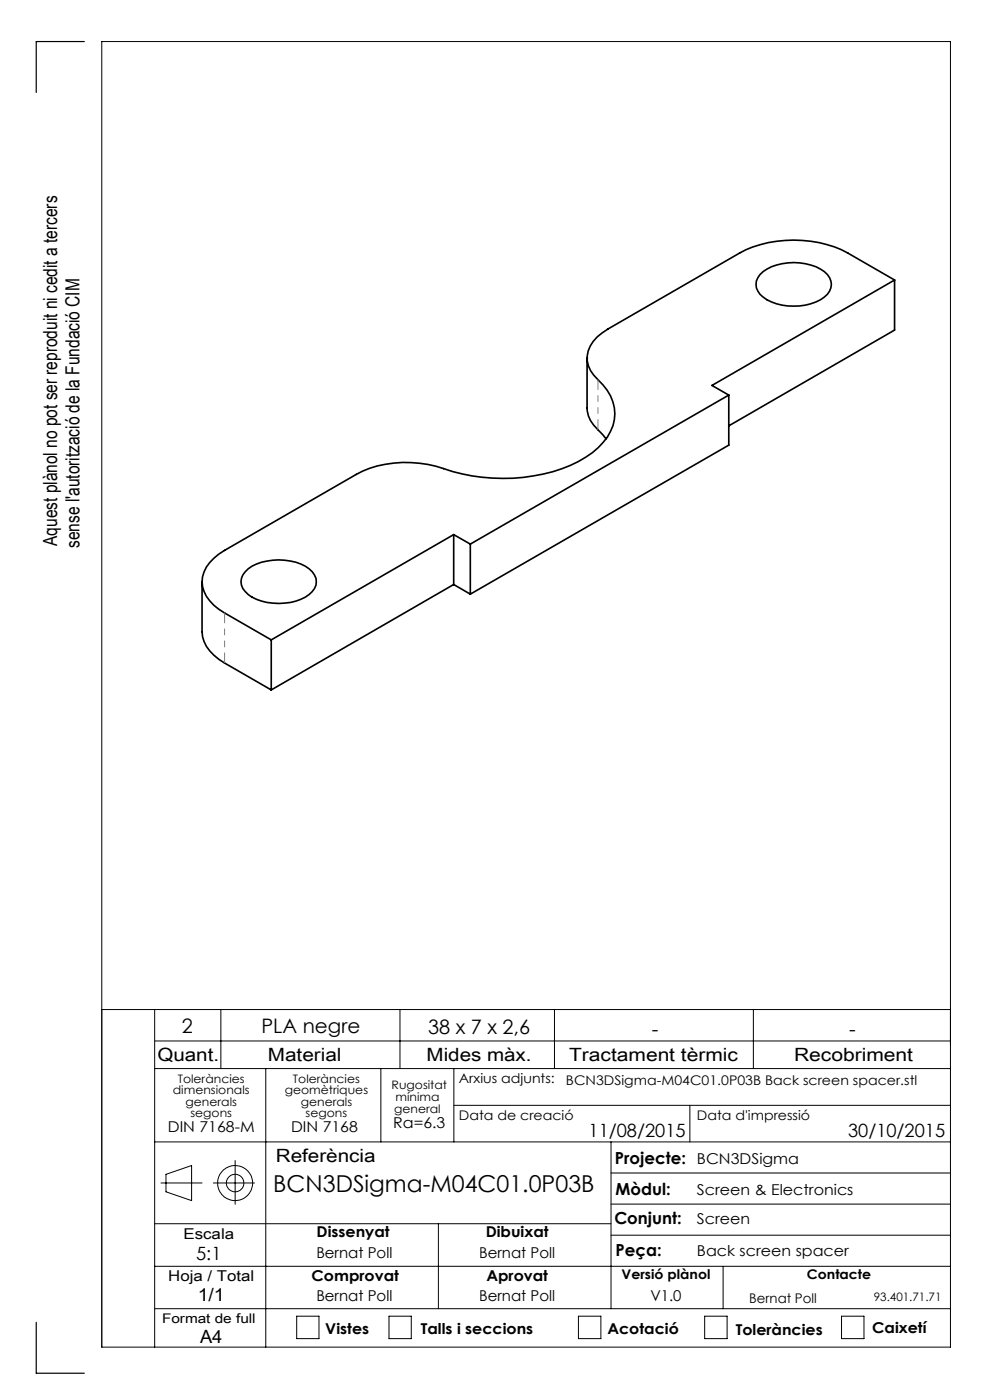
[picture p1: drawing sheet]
<svg xmlns="http://www.w3.org/2000/svg" width="210mm" height="297mm" viewBox="0 0 210 297" stroke-linecap="round" stroke-linejoin="round" font-family="sans-serif">
<g fill="none" stroke="#000" stroke-width=".21">
<path d="M21.6 214.2h180M32.8 214.2v71.6M46.8 214.2v12.5M84.8 214.2v12.5M117.6 214.2v12.5M159.8 214.2v12.5M32.8 220.8h168.8M32.8 226.7h168.8M56.4 226.7v59.1M80.8 226.7v15.5M96.3 226.7v15.5M96.3 234.5h105.3"/>
<path d="M146.3 234.5v7.7M32.8 259.6h96.8M32.8 242.2h168.8M34.1 251h8.8M35.2 249.1l5.4-1.8v7.4l-5.4-1.9zM45.3 251h8.7M49.9 246.2v9.3M93 259.6v18M129.6 242.2v35.4M129.6 255.4h72M129.6 248.8h72M32.8 277.6h168.8"/>
<path d="M32.8 268.6h168.8M62.9 279.2h4.8v4.8h-4.8zM82.5 279.2h4.7v4.8h-4.7zM122.7 279.2h4.8v4.8h-4.8zM129.6 262h72M149.5 279.2h4.7v4.8h-4.7zM153.4 268.6v9M178.5 279.2h4.8v4.8h-4.8zM21.6 285.8h180v-277h-180v277"/>
<circle cx="49.9" cy="251" r="3.7"/>
<circle cx="49.9" cy="251" r="1.86"/>
</g>
<path d="M17.9 8.8h-10.2v10.8M7.7 280.5v10.8h10.2" fill="none" stroke="#000" stroke-width=".25"/>
<g fill="none" stroke="#000" stroke-width=".35">
<path d="M161.2 58.2a10.8 10.8 0 0 1 9.7-2.3 7.3 7.3 0 0 1 5.1 3 3.1 3.1 0 0 1-1.2 4.1 12 12 0 0 1-12.9 0 3.1 3.1 0 0 1-.7-4.8zM189.8 59.4l-10-5.7a25.3 25.3 0 0 0-22.9 0l-28 16.1a7.8 7.8 0 0 0-4.3 5.7 5.9 5.9 0 0 0 2.2 5 9.1 9.1 0 0 1 2.7 11 16 16 0 0 1-8.5 7.2 39.4 39.4 0 0 1-28.5 .2 23.7 23.7 0 0 0-16.9 1.7l-28 16.2a8.5 8.5 0 0 0-4.7 6.6 7.4 7.4 0 0 0 3.5 5.9l11.1 6.4M189.8 59.4l-38.8 22.4 3.6 2M189.8 59.4v10.6l-35.2 20.3M124.5 75.9v10.7a6.1 6.1 0 0 0 2.3 4.6l1.8 1.9M154.6 83.8l-54.8 31.6M154.6 83.8v10.6l-54.8 31.6M96.2 113.4l3.6 2M96.2 113.4l-38.7 22.3M96.2 113.4v10.6M99.8 115.4v10.6M42.9 123.4v10.6a7.4 7.4 0 0 0 3.5 5.9l11.1 6.5"/>
<path d="M52 121.3a10.2 10.2 0 0 1 8.4-2.5 8.2 8.2 0 0 1 6.3 3.2 3 3 0 0 1-1.1 4.1 12 12 0 0 1-13 0 3.1 3.1 0 0 1-.6-4.8zM57.5 135.7v10.7M96.2 124l-38.7 22.4M96.2 124l3.6 2"/>
</g>
<path d="M126.8 80.5v10.6M47.6 130v10.6" fill="none" stroke="#808080" stroke-width=".21" stroke-dasharray="6.3 1.3 1.3 1.3 1.3 1.3" stroke-dashoffset="4.2"/>
<text font-size="4.9" x="58" y="253">BCN3DSigma-M04C01.0P03B</text>
<g font-size="4.2">
<text x="38.6" y="219">2</text>
<text x="55.5" y="219.2">PLA negre</text>
<text x="90.8" y="219.4">38 x 7 x 2,6</text>
<text x="138.3" y="219.7">-</text>
<text x="180.1" y="219.7">-</text>
</g>
<g font-size="4.1">
<text x="12.2" y="115.8" transform="rotate(-90 12.2 115.8)">Aquest plànol no pot ser reproduit ni cedit a tercers</text>
<text x="16.9" y="116.3" transform="rotate(-90 16.9 116.3)">sense l'autorització de la Fundació CIM</text>
</g>
<g font-size="3.9">
<text x="33.4" y="225">Quant.</text>
<text x="56.8" y="225">Material</text>
<text x="90.5" y="225">Mides màx.</text>
<text x="120.7" y="225">Tractament tèrmic</text>
<text x="168.4" y="225">Recobriment</text>
<text x="124.8" y="241.3">11/08/2015</text>
<text x="179.9" y="241.3">30/10/2015</text>
<text x="58.5" y="246.5">Referència</text>
<text x="41.6" y="267.2">5:1</text>
<text x="41.9" y="276.1">1/1</text>
<text x="42.4" y="284.9">A4</text>
</g>
<g font-size="3.5">
<text x="130.5" y="246.8">Projecte:</text>
<text x="130.6" y="253.4">Mòdul:</text>
<text x="130.3" y="259.8">Conjunt:</text>
<text x="130.6" y="266.4">Peça:</text>
</g>
<g font-size="3.2">
<text x="83.4" y="239.3">Ra=6.3</text>
<text x="35.6" y="240.1">DIN 7168-M</text>
<text x="61.7" y="240.1">DIN 7168</text>
<text x="147.8" y="246.8">BCN3DSigma</text>
<text x="147.8" y="253.4">Screen &amp; Electronics</text>
<text x="38.9" y="262.9">Escala</text>
<text x="67.2" y="262.5">Dissenyat</text>
<text x="103" y="262.5">Dibuixat</text>
<text x="147.8" y="259.8">Screen</text>
<text x="67.1" y="266.8">Bernat Poll</text>
<text x="101.6" y="266.8">Bernat Poll</text>
<text x="147.8" y="266.4">Back screen spacer</text>
<text x="35.7" y="271.7">Hoja / Total</text>
<text x="66.1" y="271.7">Comprovat</text>
<text x="103.2" y="271.7">Aprovat</text>
<text x="67.1" y="276.1">Bernat Poll</text>
<text x="101.6" y="276.1">Bernat Poll</text>
<text x="138" y="276.1">V1.0</text>
<text x="69" y="283.1">Vistes</text>
<text x="89.3" y="283.1">Talls i seccions</text>
<text x="128.8" y="283.1">Acotació</text>
<text x="156.1" y="283.2">Toleràncies</text>
<text x="185" y="282.8">Caixetí</text>
</g>
<g font-size="2.8">
<text x="97.3" y="229.6">Arxius adjunts:</text>
<text x="120.1" y="230.2">BCN3DSigma-M04C01.0P03B Back screen spacer.stl</text>
<text x="97.3" y="237.7">Data de creació</text>
<text x="147.8" y="237.7">Data d'impressió</text>
<text x="131.8" y="271.4">Versió plànol</text>
<text x="171.2" y="271.4">Contacte</text>
<text x="34.4" y="280.7">Format de full</text>
<text x="158.9" y="276.3">Bernat Poll</text>
</g>
<g font-size="2.5">
<text x="36.7" y="232.1">dimensionals</text>
<text x="37.7" y="229.6">Toleràncies</text>
<text x="60.4" y="232.1">geomètriques</text>
<text x="62.1" y="229.6">Toleràncies</text>
<text x="83.1" y="231">Rugositat</text>
<text x="83.9" y="233.5">mínima</text>
<text x="39.4" y="234.6">generals</text>
<text x="40.4" y="237.1">segons</text>
<text x="63.8" y="234.6">generals</text>
<text x="64.8" y="237.1">segons</text>
<text x="83.6" y="236.2">general</text>
<text x="185.4" y="276.1">93.401.71.71</text>
</g>
</svg>
